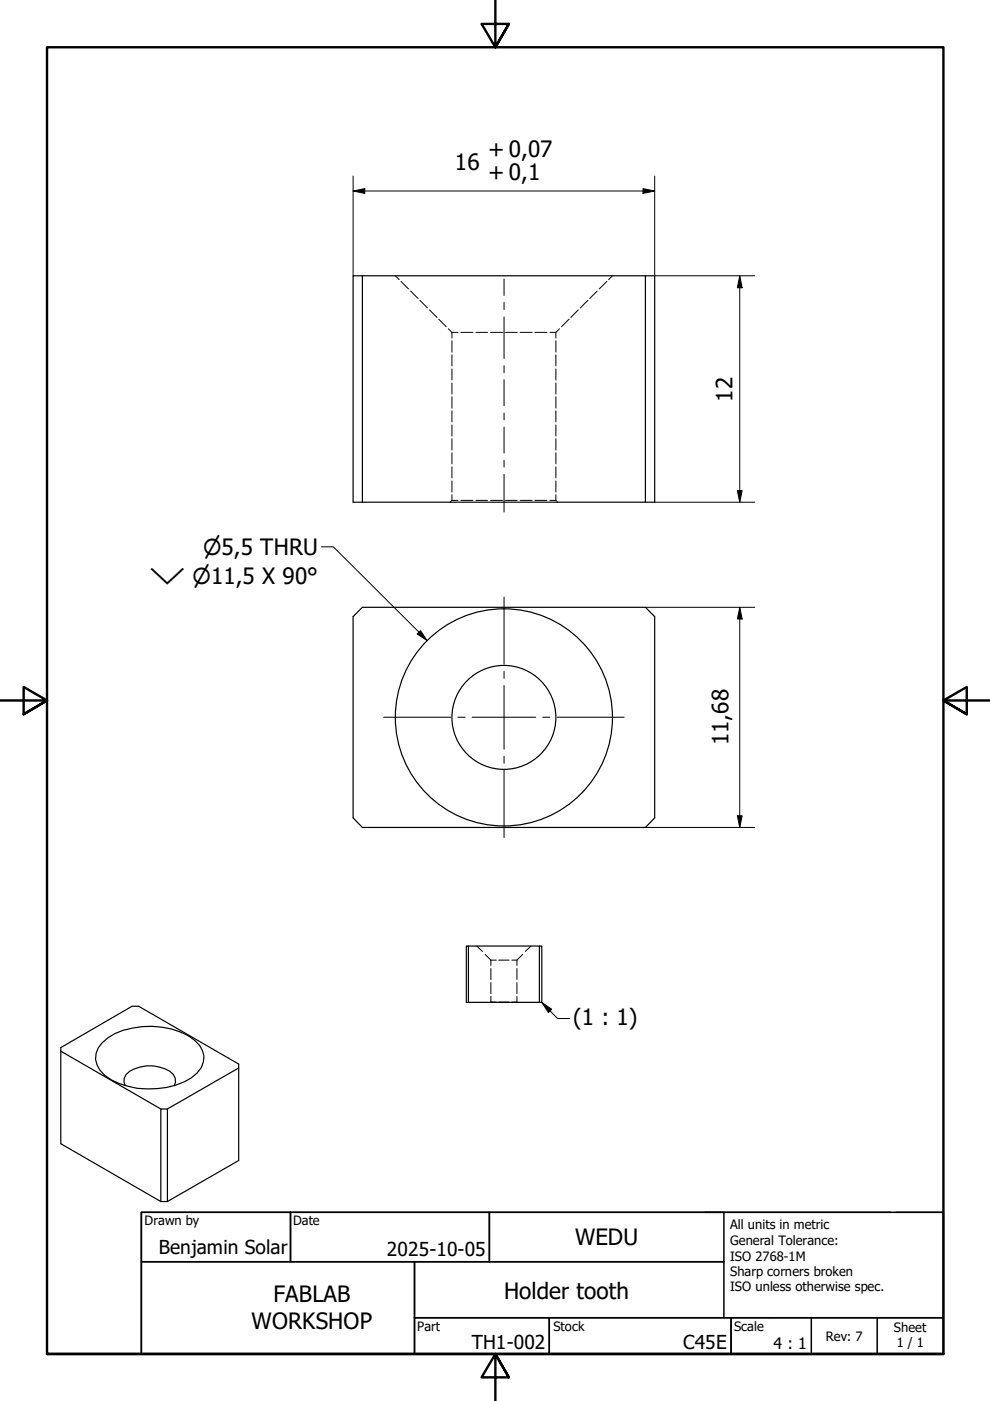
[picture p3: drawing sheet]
<svg xmlns="http://www.w3.org/2000/svg" width="210mm" height="297mm" viewBox="0 0 210 297" stroke-linecap="round" stroke-linejoin="round" font-family="sans-serif">
<!-- layer: Visible (ISO) -->
<g fill="none" stroke="#000" stroke-width=".25">
<path d="M74.9 58.5h1.9v48h-1.9zM76.8 58.5h60M76.8 106.5h60v-48h2v48h-2M74.9 130.7l1.9-1.9h60l2 1.9v42.7l-2 2h-60l-1.9-2zM98.9 200.6h.4v11.9h-.4zM99.3 212.5h15.1v-11.9h.5v11.9h-.5M99.3 200.6h15.1M12.9 222.9l21.2 12.2M21.7 221a14.4 14.4 0 0 1 10.6-3.4 13.8 13.8 0 0 1 10 4 4.2 4.2 0 0 1-.5 5.9 14.7 14.7 0 0 1-10.6 3.4 16 16 0 0 1-9-2.9 4.4 4.4 0 0 1-.5-7zM26.5 230.2a2.26 2.26 0 0 1 1-3.1 7.9 7.9 0 0 1 9.3 .7l.3 .8 .1 .8-.2 .8M50.6 226.4l-15.1 8.7M34.1 254.7l-21.2-12.2v-20.4l15.1-8.8h1.4l21.2 12.3v20.4l-15.1 8.7"/>
<path d="M34.1 254.7v-19.6h1.4v19.6M34.1 254.7h1.4"/>
<circle cx="106.8" cy="152.1" r="23"/>
<circle cx="106.8" cy="152.1" r="11"/>
</g>
<!-- layer: Hidden (ISO) -->
<g fill="none" stroke="#000" stroke-width=".21">
<path d="M83.8 58.5l.8 .8M85 59.7l1.6 1.6M128.7 59.7l-1.6 1.6M129.9 58.5l-.9 .8M87.1 61.7l1.5 1.6M89 63.7l1.6 1.6M91.1 65.7l1.5 1.6M93 67.7l1.6 1.6M95.1 69.7l.7 .8M95.8 70.5h1.3M95.8 70.5v1.2M95.8 72.2v2.5"/>
<path d="M95.8 75.2v2.4M95.8 78.2v2.4M97.7 70.5h2.6M100.9 70.5h2.5M104 70.5h2.6M107.2 70.5h2.5M110.3 70.5h2.5M113.4 70.5h2.6M116.6 70.5h1.3M117.9 70.5v1.2M117.9 72.2v2.5M117.9 75.2v2.4"/>
<path d="M117.9 78.2v2.4M118.6 69.7l-.7 .8M120.6 67.7l-1.5 1.6M122.6 65.7l-1.6 1.6M124.7 63.7l-1.6 1.6M126.6 61.7l-1.6 1.6M95.8 81.2v2.4M95.8 84.1v2.4M95.8 87.1v2.4M95.8 90.1v2.3M95.8 93v2.4M95.8 96v2.3"/>
<path d="M95.8 99v2.3M117.9 81.2v2.4M117.9 84.1v2.4M117.9 87.1v2.4M117.9 90.1v2.3M117.9 93v2.4M117.9 96v2.3M117.9 99v2.3M95.6 106.3l-.2 .2M95.8 106.1h1.3M95.8 106.1l-.1 .1M95.8 102v2.3"/>
<path d="M95.8 104.9v1.2M97.7 106.1h2.6M100.9 106.1h2.5M104 106.1h2.6M107.2 106.1h2.5M110.3 106.1h2.5M113.4 106.1h2.6M116.6 106.1h1.3l.1 .1M117.9 102v2.3M117.9 104.9v1.2M118.1 106.3l.1 .2M101.1 200.6l1.2 1.1"/>
<path d="M102.9 202.4l1.2 1.2M104 212.5h.1M104.1 212.5h.1M104.1 212.5h1.1M104.1 203.6h1.1M104.1 203.6v1.1M104.1 205.3v2.4M104.1 208.3v2.4M104.1 211.3v1.2M105.7 212.5h2.2M105.7 203.6h2.2M108.5 203.6h1.1"/>
<path d="M109.6 211.3v1.2h-1.1M109.6 203.6v1.1M109.6 205.3v2.4M109.6 208.3v2.4M109.7 212.5h.1M110.8 202.4l-1.2 1.2M112.6 200.6l-1.2 1.1"/>
</g>
<!-- layer: Border (ISO) -->
<path d="M105 0v10l-2.9-4.9h5.8l-2.9 4.9 2.9-4.9M0 148.5h10l-5-2.8v5.7l5-2.9-5 2.9M210 148.5h-10l5-2.8v5.7l-5-2.9 5 2.9M10 287.1v-277.1h190v277.1h-190h190M107.9 292l-2.9-4.9 2.9 4.9h-5.8l2.9-4.9v9.9" fill="none" stroke="#000" stroke-width=".51"/>
<!-- layer: Title (ISO) -->
<g fill="none" stroke="#000" stroke-width=".32">
<path d="M30 257h31.6v10.5h-31.6zM61.6 257h42.2v10.5h-42.2zM103.8 257h49.7v10.5h-49.7zM149.5 257h39.3M190 257h10v22.4h-112.1v-11.9h65.6M200 257h-170v30.1h170M30 267.5h57.9v19.6h-57.9zM87.9 279.4h28.6v7.7h-28.6zM116.5 279.4h38.5v7.7h-38.5zM153.5 267.5v11.9M155 279.4h45v7.7h-45zM172 279.4v7.7"/>
<path d="M186 279.4v7.7"/>
</g>
<!-- layer: Centerline (ISO) -->
<path d="M106.9 59.2v3.5M106.9 64.1v1.5M106.9 67.2v8.8M106.9 77.5v1.5M106.9 80.5v5.5M106.9 87.6v1.4M106.9 90.5v5.6M106.9 97.6v1.4M106.9 100.6v8" fill="none" stroke="#000" stroke-width=".21"/>
<!-- layer: Center Mark (ISO) -->
<path d="M106.9 126.6v14.2M81.3 152.1h14.3M97.1 152.1h1.5M100.1 152.1h13.5M106.9 142.4v1.4M106.9 145.3v13.6M115.1 152.1h1.5M118.1 152.1h14.2M106.9 160.3v1.5M106.9 163.3v14.3" fill="none" stroke="#000" stroke-width=".21"/>
<!-- layer: Symbol (ISO) -->
<path d="M68.1 115.9h2.6l19.9 19.9M88.5 134.4l.7-.7 1.4 2.1zM114.9 212.5l2.1 1.5-.7 .7zM114.9 212.5l3.3 3.4h2.6" fill="none" stroke="#000" stroke-width=".21"/>
<path d="M88.5 134.4l.7-.7 1.4 2.1zM114.9 212.5l2.1 1.5-.7 .7z" fill="#000"/>
<!-- layer: Dimension (ISO) -->
<g fill="none" stroke="#000" stroke-width=".21">
<path d="M74.9 37.3v21.2M136.3 40l2.5 .5-2.5 .5zM138.8 37.3v21.2h21.2M74.9 40.5l2.4-.5v1zM74.9 40.5h63.9M156.8 58.5l.6 2.5h-1.1zM156.8 58.5v48M138.8 106.5h21.2M156.3 104h1.1l-.6 2.5zM136.8 128.8h23.2M156.8 128.8l.6 2.4h-1.1zM156.8 128.8v46.6"/>
<path d="M136.8 175.4h23.2M156.3 173h1.1l-.6 2.4z"/>
</g>
<path d="M74.9 40.5l2.4-.5v1zM136.3 40l2.5 .5-2.5 .5zM156.8 58.5l.6 2.5h-1.1zM156.3 104h1.1l-.6 2.5zM156.8 128.8l.6 2.4h-1.1zM156.3 173h1.1l-.6 2.4z" fill="#000"/>
<g font-size="4.8">
<text x="103.5" y="33.4">+ 0,07</text>
<text x="96.5" y="36.1">16</text>
<text x="103.5" y="38.1">+ 0,1</text>
<text x="155.3" y="85.1" transform="rotate(-90 155.3 85.1)">12</text>
<text x="154.4" y="158" transform="rotate(-90 154.4 158)">11,68</text>
<text x="121.5" y="217.3">(1 : 1)</text>
<text x="121.9" y="264">WEDU</text>
<text x="106.9" y="275.4">Holder tooth</text>
<text x="53.3" y="281.9">WORKSHOP</text>
<text x="58" y="276.1">FABLAB</text>
</g>
<g font-size="4.6">
<text x="43.1" y="117.7">⌀5,5 THRU</text>
<text x="31.7" y="123.8">⌵ ⌀11,5 X 90°</text>
</g>
<g font-size="4.1">
<text x="33.7" y="265.9">Benjamin Solar</text>
<text x="82" y="266.4">2025-10-05</text>
<text x="100" y="286.1">TH1-002</text>
<text x="144.8" y="285.9">C45E</text>
</g>
<text font-size="3.4" x="164" y="286.1">4 : 1</text>
<g font-size="2.7">
<text x="30.7" y="259.8">Drawn by</text>
<text x="62.2" y="259.6">Date</text>
<text x="154.8" y="260.7">All units in metric</text>
<text x="154.8" y="264">General Tolerance:</text>
<text x="154.8" y="267.3">ISO 2768-1M</text>
<text x="154.8" y="270.6">Sharp corners broken</text>
<text x="154.8" y="273.8">ISO unless otherwise spec.</text>
<text x="88.5" y="282.2">Part</text>
<text x="117.3" y="282.2">Stock</text>
<text x="155.6" y="282.2">Scale</text>
<text x="175.1" y="284.2">Rev: 7</text>
<text x="189.5" y="282.4">Sheet</text>
<text x="190.1" y="285.7">1 / 1</text>
</g>
</svg>
